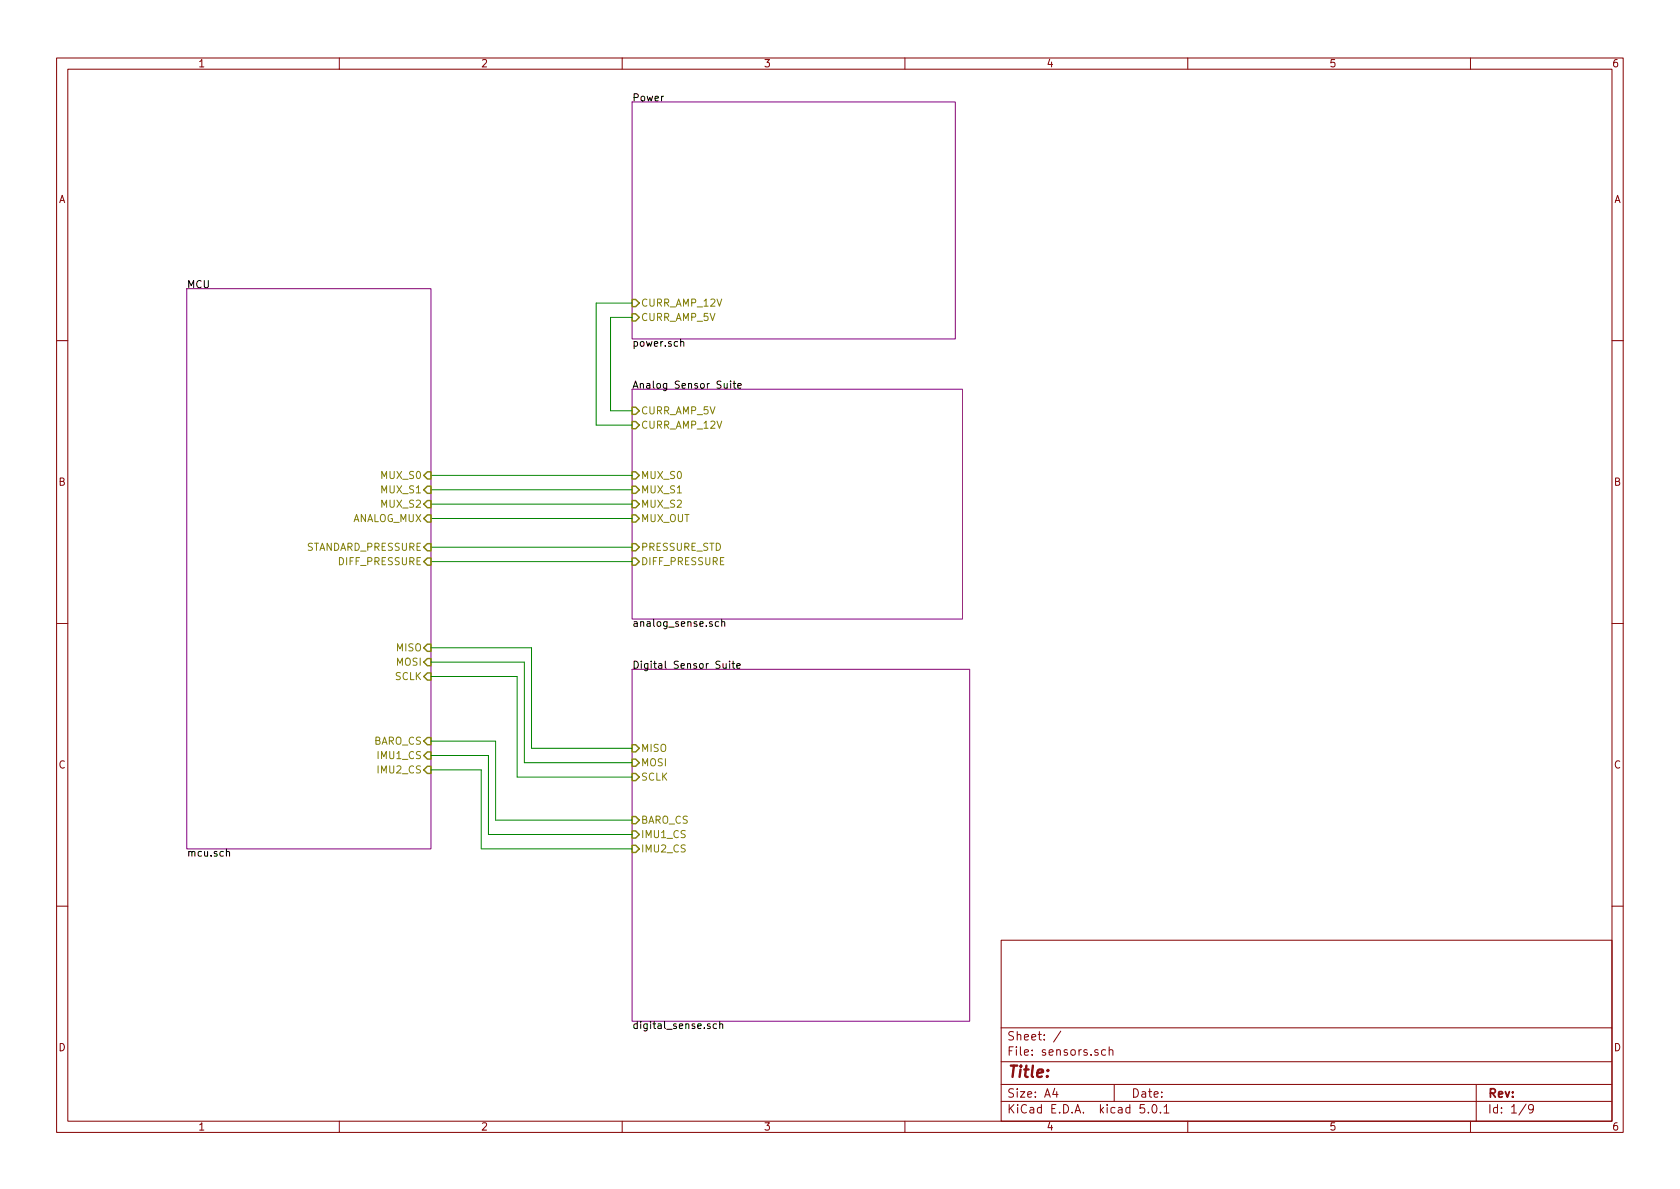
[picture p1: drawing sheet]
<svg xmlns="http://www.w3.org/2000/svg" width="297mm" height="210mm" viewBox="0 0 297 210" stroke-linecap="round" stroke-linejoin="round" font-family="sans-serif">
<g fill="none" stroke="#840000" stroke-width=".18">
<path d="M10 10.3h277v189.9h-277zM12 12.2h273v186.1h-273zM60 10.3v1.9M110 10.3v1.9M160 10.3v1.9M210 10.3v1.9M260 10.3v1.9M10 60.2h2M285 60.2h2M10 110.3h2M285 110.3h2M10 160.2h2"/>
<path d="M177 166.3h108v32h-108zM285 160.2h2M60 198.3v1.9M110 198.3v1.9M160 198.3v1.9M177 194.8h108M177 191.8h108M177 187.8h108M177 181.8h108M186.5 192.5l-.4 1h1M186.8 193v1M187.6 182.3l-1.3 2"/>
<path d="M195.5 185.7l-.5-.1-.2 .3v.6l.2 .1 .5-.1M196.1 185.7h.1a.37 .37 0 0 1 .6 .1v.8M196.1 185.1v1.5M197 191.8v3M202.3 195.3h-.7l-.1 .7 .3-.1 .5 .1 .1 .2-.1 .5-.2 .1-.6-.1M203 196.7v.1M203.8 195.5l.2-.2a.8 .8 0 0 1 .6 .8 .8 .8 0 0 1-.6 .7l-.2-.1-.1-.4zM205.2 196.7v.1M205.8 195.8l.4-.5v1.5M205.8 196.8h.9M210 198.3v1.9M260 198.3v1.9"/>
<path d="M261 191.8v6.5M269.8 195.2l-1.2 2M271.1 196l-.3 .3-.4-.1-.1-.2v-.4l.1-.2 .4-.1 .2 .2a1.19 1.19 0 0 1-.2 1.2l-.4 .1"/>
</g>
<path d="M111.8 18h57.1v41.9h-57.1zM33 51h43.2v99.1h-43.2zM111.8 68.8h58.4v40.7h-58.4zM111.8 118.4h59.6v62.2h-59.6z" fill="none" stroke="#840084" stroke-width=".18"/>
<g fill="none" stroke="#000" stroke-width=".18">
<path d="M120.3 60v1.2M120.3 60.5l.2-.1h.3l.1 .8M128 67.8l.1 .8 .3 .1 .2-.2M128.6 67.8v.9M129.2 67.4v.1M129.2 67.8v.9M129.6 67.8h.5M129.8 67.4v1.1l.3 .2M130.5 68.2l.6-.1-.1-.2-.4-.1-.1 .2v.6h.5M127.1 110l-.4-.1-.2 .3 .1 .5h.5M127.6 110.1l.2-.2 .3 .1v.8M127.6 109.5v1.3"/>
<path d="M127.8 117.3l.1 .8 .3 .1 .2-.1M128.4 117.3v.9M129 116.9v.1M129 117.3v.9M129.4 117.3h.5M129.6 116.9v1.1l.3 .2M130.3 117.7l.6-.1-.1-.2-.3-.1-.2 .2v.6h.5M40 150.7l.2-.1h.3l.1 .8M126.7 181.1l-.4-.1-.2 .3 .1 .5h.5M127.3 181.2l.1-.2 .3 .1 .1 .8M127.3 180.6v1.3"/>
</g>
<g fill="none" stroke="#848400" stroke-width=".25">
<path d="M111.8 55.5h.6l.6 .6-.6 .7h-.6zM111.8 53h.6l.6 .6-.6 .6h-.6zM111.8 72h.6l.6 .6-.6 .7h-.6zM111.8 74.5h.6l.6 .7-.6 .6h-.6zM75.6 98.7h.6v1.2h-.6l-.7-.6zM75.6 96.1h.6v1.3h-.6l-.7-.6zM75.6 91.1h.6v1.2h-.6l-.7-.6zM75.6 83.4h.6v1.3h-.6l-.7-.6zM75.6 86h.6v1.2h-.6l-.7-.6zM75.6 88.5h.6v1.3h-.6l-.7-.7zM111.8 83.4h.6l.6 .7-.6 .6h-.6zM111.8 86h.6l.6 .6-.6 .6h-.6z"/>
<path d="M111.8 88.5h.6l.6 .6-.6 .7h-.6zM111.8 91.1h.6l.6 .6-.6 .6h-.6zM111.8 98.7h.6l.6 .6-.6 .6h-.6zM111.8 96.1h.6l.6 .7-.6 .6h-.6zM75.6 119h.6v1.3h-.6l-.7-.7zM75.6 116.5h.6v1.2h-.6l-.7-.6zM75.6 113.9h.6v1.3h-.6l-.7-.7zM75.6 130.4h.6v1.3h-.6l-.7-.6zM75.6 133h.6v1.2h-.6l-.7-.6zM75.6 135.5h.6v1.3h-.6l-.7-.7zM111.8 131.7h.6l.6 .6-.6 .7h-.6zM111.8 134.2h.6l.6 .7-.6 .6h-.6z"/>
<path d="M111.8 136.8h.6l.6 .6-.6 .6h-.6zM111.8 144.4h.6l.6 .6-.6 .7h-.6zM111.8 146.9h.6l.6 .7-.6 .6h-.6zM111.8 149.5h.6l.6 .6-.6 .6h-.6z"/>
</g>
<g fill="none" stroke="#008400" stroke-width=".18">
<path d="M111.8 56.1h-3.9v16.5h3.9M111.8 53.6h-6.4v21.6h6.4M76.2 84.1h35.6M76.2 86.6h35.6M76.2 89.1h35.6M76.2 91.7h35.6M76.2 96.8h35.6M76.2 99.3h35.6M76.2 114.5h17.8v17.8h17.8M76.2 117.1h16.5v17.8h19.1M76.2 119.6h15.2v17.8h20.4M76.2 131.1h11.4v13.9h24.2"/>
<path d="M76.2 133.6h10.2v14h25.4M76.2 136.1h8.9v14h26.7"/>
</g>
<text font-size="2.8" fill="#840000" x="178" y="190.5">Title:</text>
<g font-size="2.1" fill="#840000">
<text x="178" y="184">Sheet: /</text>
<text x="178" y="186.7">File: sensors.sch</text>
<text x="178" y="196.9">KiCad E.D.A. kicad 5.0.1</text>
<text x="178" y="194.1">Size: A4</text>
<text x="200" y="194.1">Date:</text>
<text x="263" y="194.1">Rev:</text>
<text x="263" y="196.9">Id: 1/9</text>
</g>
<g font-size="1.8" fill="#840000">
<text x="35" y="11.9">1</text>
<text x="85" y="11.9">2</text>
<text x="135" y="11.9">3</text>
<text x="185" y="11.9">4</text>
<text x="235" y="11.9">5</text>
<text x="285" y="11.9">6</text>
<text x="10.4" y="35.9">A</text>
<text x="285.4" y="35.9">A</text>
<text x="10.4" y="85.9">B</text>
<text x="285.4" y="85.9">B</text>
<text x="10.4" y="135.9">C</text>
<text x="285.4" y="135.9">C</text>
<text x="10.4" y="185.9">D</text>
<text x="285.4" y="185.9">D</text>
<text x="35" y="199.9">1</text>
<text x="85" y="199.9">2</text>
<text x="135" y="199.9">3</text>
<text x="185" y="199.9">4</text>
<text x="235" y="199.9">5</text>
<text x="285" y="199.9">6</text>
</g>
<g font-size="1.8">
<text x="111.8" y="17.9">Power</text>
<text x="33" y="50.9">MCU</text>
<text x="111.8" y="61.3">power.sch</text>
<text x="111.8" y="68.7">Analog Sensor Suite</text>
<text x="111.8" y="110.8">analog_sense.sch</text>
<text x="111.8" y="118.3">Digital Sensor Suite</text>
<text x="33" y="151.5">mcu.sch</text>
<text x="111.8" y="182">digital_sense.sch</text>
</g>
<g font-size="1.8" fill="#848400">
<text x="113.3" y="56.8">CURR_AMP_5V</text>
<text x="113.3" y="54.2">CURR_AMP_12V</text>
<text x="113.3" y="73.3">CURR_AMP_5V</text>
<text x="113.3" y="75.8">CURR_AMP_12V</text>
<text x="67.6" y="84.7">MUX_S0</text>
<text x="67.6" y="87.2">MUX_S1</text>
<text x="67.6" y="89.8">MUX_S2</text>
<text x="113.3" y="84.7">MUX_S0</text>
<text x="113.3" y="87.2">MUX_S1</text>
<text x="113.3" y="89.8">MUX_S2</text>
<text x="62.1" y="92.3">ANALOG_MUX</text>
<text x="113.3" y="92.3">MUX_OUT</text>
<text x="54.1" y="97.4">STANDARD_PRESSURE</text>
<text x="60" y="99.9">DIFF_PRESSURE</text>
<text x="113.3" y="99.9">DIFF_PRESSURE</text>
<text x="113.3" y="97.4">PRESSURE_STD</text>
<text x="70.2" y="117.7">MOSI</text>
<text x="70.2" y="115.2">MISO</text>
<text x="69.8" y="120.3">SCLK</text>
<text x="66" y="131.7">BARO_CS</text>
<text x="67" y="134.2">IMU1_CS</text>
<text x="67" y="136.8">IMU2_CS</text>
<text x="113.3" y="133">MISO</text>
<text x="113.3" y="135.5">MOSI</text>
<text x="113.3" y="138">SCLK</text>
<text x="113.3" y="145.7">BARO_CS</text>
<text x="113.3" y="148.2">IMU1_CS</text>
<text x="113.3" y="150.7">IMU2_CS</text>
</g>
</svg>
